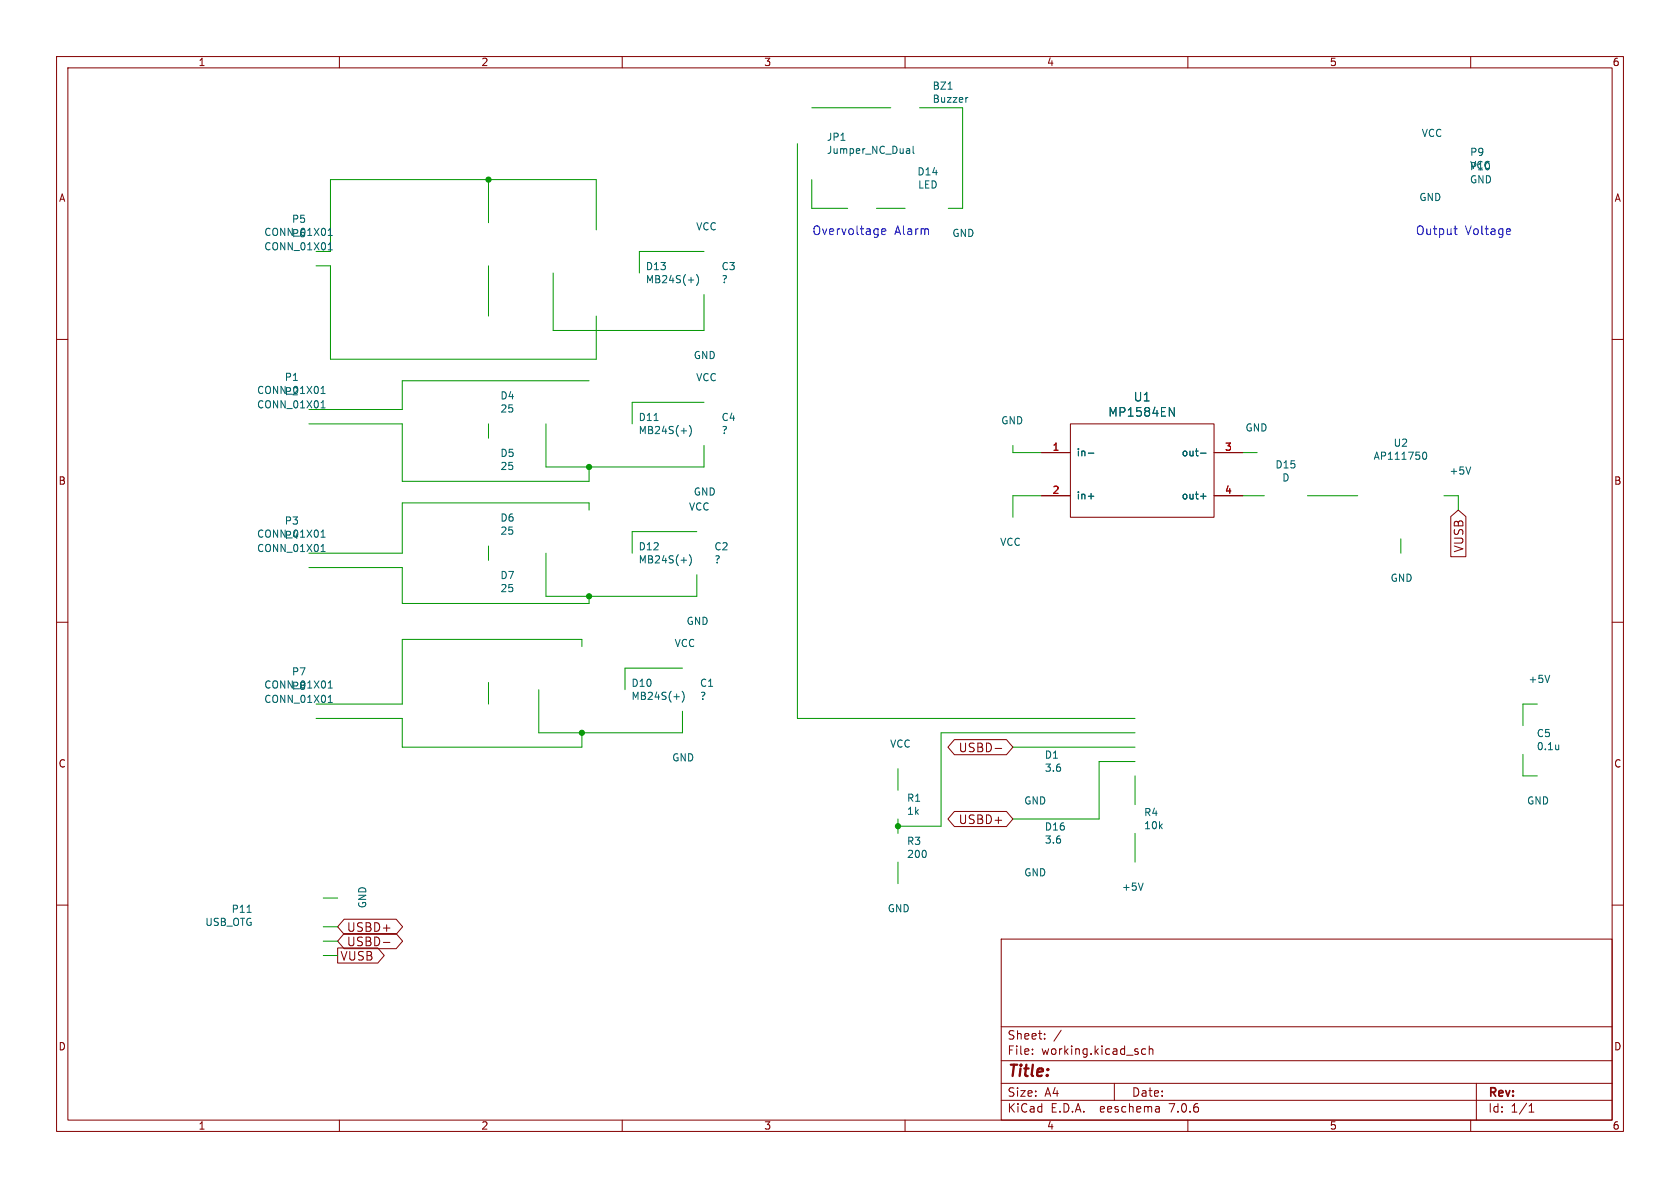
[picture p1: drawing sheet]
<svg xmlns="http://www.w3.org/2000/svg" width="297mm" height="210mm" viewBox="0 0 297 210" stroke-linecap="round" stroke-linejoin="round" font-family="sans-serif">
<g fill="none" stroke="#840000" stroke-width=".18">
<path d="M10 10h277v190h-277zM12 12h273v186h-273zM60 10v2M110 10v2M160 10v2M210 10v2M260 10v2M10 60h2M285 60h2M189.2 74.9h25.4v16.5h-25.4zM184.1 80h5.1M184.1 87.6h5.1"/>
<path d="M214.6 80h5.1M214.6 87.6h5.1M256.5 91.3l1.3-1.1 1.3 1.1v7.1h-2.6zM10 110h2M285 110h2M168.7 130.7h9.2l1.2 1.4-1.2 1.3h-9.2l-1.1-1.3zM175.9 132.3h1.2M10 160h2M168.7 143.4h9.2l1.2 1.4-1.2 1.3h-9.2l-1.1-1.3zM285 160h2M59.7 167.6h7.1l1.1 1.3-1.1 1.3h-7.1zM60.8 162.5h9.2l1.2 1.3-1.2 1.4h-9.2l-1.1-1.4z"/>
<path d="M60.8 165h9.2l1.2 1.4-1.2 1.3h-9.2l-1.1-1.3zM67.8 166.6h1.1M177 166h108v32h-108zM60 198v2M110 198v2M160 198v2M177 194.5h108M177 191.5h108M177 187.5h108M177 181.5h108M182.5 186.3v.1M182.5 185.5v.1"/>
<path d="M184.7 183.6v.1M184.7 182.8v.1M187.6 182.1l-1.3 2M197 191.5v3M202.5 185.5l-.4-.1-.3 .3v.4l.2 .2h.5M203.2 185.5l.2-.1 .3 .1 .1 .9M203.2 184.9v1.5M204.9 195.7l.1 .9M205 196.5l-.2 .1M205 196h-.2M210 198v2M260 198v2"/>
<path d="M261 191.5v6.5M270.3 196.6h.9M270.3 195.5l.4-.4v1.5"/>
</g>
<g fill="none" stroke="#006464" stroke-width=".18">
<path d="M167.6 15.8h.7M171.1 17.2l-.2 .1M160.6 26.3l.2 .2v.6M160.8 27.1h-.4M160.8 26.6h-.4M161.4 25.9v1l.2 .2M58 41.6h.8M58 44.2h.8M58.1 40.7l.3-.3v1.2M58.1 43.2l.3-.3v1.3M121.7 49.5h.9M123.1 48.5a1.46 1.46 0 0 1 0 2"/>
<path d="M56.8 69.6h.7M56.8 72.1h.7M56.9 68.6l.2-.3v1.3M56.9 71.1l.2-.3v1.3M115.6 74.3h.8M120.4 76.2h1M121.9 75.2a1.46 1.46 0 0 1 0 1.9M206.7 72l.9 1.6v-1.6M56.8 95h.7M56.8 97.5h.7M56.9 94l.2-.3v1.3M56.9 96.5l.2-.3v1.3"/>
<path d="M120.4 99h1M121.9 98.1a1.46 1.46 0 0 1 0 1.9M192.4 80.1h1M192.4 87.7h1M212.2 80.1h1M212.2 87.7h1M251.6 80.2l.2-.3a.68 .68 0 0 1 .4 .7 .68 .68 0 0 1-.4 .6l-.2-.2M260 82.5l-.4 1.3M274 119.4l-.4 1.2M58 121.6h.8M58 124.2h.8M58.1 120.7l.3-.3v1.2"/>
<path d="M58.1 123.2l.3-.3v1.3M119.1 123.2h1M120.6 122.2a1.46 1.46 0 0 1 0 1.9M275.6 131.7v.8M275.6 132.4l-.1 .1M202.1 156.1l-.4 1.3M43.7 161.3h.7"/>
</g>
<path d="M155.9 41l.7-.2-.1-.3-.4-.1-.2 .3v.7h.6M257 40.4h.6M257.3 41.2l.3 .3M266.5 40.4l.5 .1 .1 .3-.8 .2M267 41.4l-.5 .1" fill="none" stroke="#0000c2" stroke-width=".18"/>
<g fill="none" stroke="#009600" stroke-width=".18">
<path d="M143.5 19.1h14M162.6 19.1h7.6v17.7h-2.6M86.4 31.8v7.6M141 25.4v101.6h59.7M143.5 31.8v5h6.4M154.9 36.8h5.1M55.9 47h2.5v16.5h47v-7.6M86.4 47v8.9M97.8 48.3v10.1h26.7v-6.3M105.4 40.6v-8.8h-47v12.7h-2.5M124.5 44.5h-11.5v3.8M54.6 74.9h16.5v10.2h33v-2.5"/>
<path d="M86.4 74.9v2.6M96.5 74.9v7.7h28v-3.9M104.1 67.3h-33v5.1h-16.5M124.5 71.1h-12.7v3.8M179.1 78.7v1.3h5M86.4 96.5v2.6M96.5 97.8v7.6h26.7v-3.8M104.1 90.2v-1.3h-33v8.9h-16.5M123.2 94h-11.4v3.8M184.1 87.6h-5v3.8M219.7 87.6h3.8M219.7 80h2.5"/>
<path d="M231.1 87.6h8.9M247.6 95.3v2.5M255.3 87.6h2.5v2.6M54.6 100.3h16.5v6.4h33v-1.3M102.9 114.3v-1.3h-31.8v11.5h-15.2M120.6 118.1h-10.1v3.8M55.9 127h15.2v5.1h31.8v-2.6M86.4 120.7v3.8M95.2 121.9v7.6h25.4v-3.8M158.7 135.9v3.8M179.1 132.1h21.6M200.7 129.5h-34.3v16.6h-7.7"/>
<path d="M200.7 134.6h-6.4v10.2h-15.2M200.7 137.2v5M269.2 133.4v3.8h2.6M271.8 124.5h-2.6v3.8M57.1 158.8h2.6M158.7 144.8v2.5M158.7 152.4v3.8M200.7 147.3v5.1M57.1 163.8h2.6M57.1 168.9h2.6M57.1 166.4h2.6"/>
</g>
<g fill="#009600" stroke="#009600" stroke-width=".18">
<circle cx="104.1" cy="82.6" r=".46"/>
<circle cx="86.4" cy="31.8" r=".46"/>
<circle cx="102.9" cy="129.5" r=".46"/>
<circle cx="158.7" cy="146.1" r=".46"/>
<circle cx="104.1" cy="105.4" r=".46"/>
</g>
<text font-size="2.8" fill="#840000" x="178" y="190.9">Title:</text>
<g font-size="2.1" fill="#0000c2">
<text x="143.5" y="41.7">Overvoltage</text>
<text x="158.1" y="41.7">Alarm</text>
<text x="250.2" y="41.7">Output</text>
<text x="259" y="41.7">Voltage</text>
</g>
<g font-size="2.1" fill="#006464">
<text x="200.3" y="71.2">U1</text>
<text x="195.8" y="73.9">MP1584EN</text>
</g>
<g font-size="2.1" fill="#840000">
<text x="258.9" y="97.7" transform="rotate(-90 258.9 97.7)">VUSB</text>
<text x="169.4" y="133.2">USBD-</text>
<text x="169.4" y="145.9">USBD+</text>
<text x="61.2" y="164.9">USBD+</text>
<text x="61.2" y="167.5">USBD-</text>
<text x="60.1" y="170">VUSB</text>
<text x="178" y="184">Sheet:</text>
<text x="178" y="186.7">File:</text>
<text x="184.1" y="186.7">working.kicad_sch</text>
<text x="178" y="196.9">KiCad</text>
<text x="178" y="194.1">Size:</text>
<text x="184.7" y="194.1">A4</text>
<text x="185.7" y="196.9">E.D.A.</text>
<text x="194.6" y="196.9">eeschema</text>
<text x="200" y="194.1">Date:</text>
<text x="207" y="196.9">7.0.6</text>
<text x="263" y="194.3">Rev:</text>
<text x="263" y="196.9">Id:</text>
<text x="267.1" y="196.9">1/1</text>
</g>
<g font-size="1.8" fill="#840000">
<text x="35" y="11.9">1</text>
<text x="85" y="11.9">2</text>
<text x="135" y="11.9">3</text>
<text x="185" y="11.9">4</text>
<text x="235" y="11.9">5</text>
<text x="285" y="11.9">6</text>
<text x="10.3" y="35.9">A</text>
<text x="285.3" y="35.9">A</text>
<text x="10.3" y="85.9">B</text>
<text x="285.3" y="85.9">B</text>
<text x="10.3" y="135.9">C</text>
<text x="285.3" y="135.9">C</text>
<text x="10.3" y="185.9">D</text>
<text x="285.3" y="185.9">D</text>
<text x="35" y="199.9">1</text>
<text x="85" y="199.9">2</text>
<text x="135" y="199.9">3</text>
<text x="185" y="199.9">4</text>
<text x="235" y="199.9">5</text>
<text x="285" y="199.9">6</text>
</g>
<g font-size="1.8" fill="#006464">
<text x="164.8" y="16.1">BZ1</text>
<text x="164.8" y="18.4">Buzzer</text>
<text x="146.1" y="25.1">JP1</text>
<text x="146.1" y="27.4">Jumper_NC_Dual</text>
<text x="251.2" y="24.4">VCC</text>
<text x="259.8" y="27.8">P9</text>
<text x="162.1" y="31.2">D14</text>
<text x="162.2" y="33.5">LED</text>
<text x="250.8" y="35.7">GND</text>
<text x="259.8" y="30.3">P10</text>
<text x="259.8" y="32.6">GND</text>
<text x="46.6" y="41.9">CONN_01X01</text>
<text x="51.5" y="39.6">P5</text>
<text x="123" y="40.9">VCC</text>
<text x="46.6" y="44.5">CONN_01X01</text>
<text x="51.5" y="42.1">P6</text>
<text x="114.1" y="48">D13</text>
<text x="127.5" y="48">C3</text>
<text x="168.3" y="42.1">GND</text>
<text x="114.1" y="50.3">MB24S(+)</text>
<text x="127.5" y="50.3">?</text>
<text x="122.6" y="63.7">GND</text>
<text x="45.3" y="69.9">CONN_01X01</text>
<text x="50.2" y="67.5">P1</text>
<text x="50.2" y="70.1">P2</text>
<text x="88.4" y="70.8">D4</text>
<text x="123" y="67.6">VCC</text>
<text x="45.3" y="72.4">CONN_01X01</text>
<text x="88.4" y="73.1">25</text>
<text x="112.8" y="76.9">MB24S(+)</text>
<text x="112.8" y="74.6">D11</text>
<text x="127.5" y="74.6">C4</text>
<text x="127.5" y="76.9">?</text>
<text x="176.9" y="75.2">GND</text>
<text x="220.1" y="76.5">GND</text>
<text x="88.4" y="81">D5</text>
<text x="88.4" y="83.3">25</text>
<text x="190.2" y="80.9">in-</text>
<text x="208.8" y="80.9">out-</text>
<text x="225.4" y="83">D15</text>
<text x="242.7" y="81.5">AP111750</text>
<text x="246.3" y="79.2">U2</text>
<text x="122.6" y="87.8">GND</text>
<text x="190.2" y="88.5">in+</text>
<text x="208.8" y="88.5">out+</text>
<text x="226.6" y="85.3">D</text>
<text x="256.2" y="84.1">+5V</text>
<text x="45.3" y="95.3">CONN_01X01</text>
<text x="50.2" y="92.9">P3</text>
<text x="50.2" y="95.5">P4</text>
<text x="88.4" y="92.4">D6</text>
<text x="88.4" y="94.7">25</text>
<text x="121.7" y="90.4">VCC</text>
<text x="45.3" y="97.8">CONN_01X01</text>
<text x="112.8" y="99.8">MB24S(+)</text>
<text x="112.8" y="97.5">D12</text>
<text x="126.2" y="97.5">C2</text>
<text x="126.2" y="99.8">?</text>
<text x="176.7" y="96.7">VCC</text>
<text x="88.4" y="102.6">D7</text>
<text x="88.4" y="104.9">25</text>
<text x="245.7" y="103">GND</text>
<text x="121.3" y="110.7">GND</text>
<text x="51.5" y="119.6">P7</text>
<text x="119.2" y="114.6">VCC</text>
<text x="46.6" y="121.9">CONN_01X01</text>
<text x="46.6" y="124.5">CONN_01X01</text>
<text x="51.5" y="122.1">P8</text>
<text x="111.5" y="123.9">MB24S(+)</text>
<text x="111.5" y="121.6">D10</text>
<text x="123.7" y="121.6">C1</text>
<text x="123.7" y="123.9">?</text>
<text x="270.1" y="120.9">+5V</text>
<text x="271.6" y="130.5">C5</text>
<text x="118.7" y="134.8">GND</text>
<text x="157.3" y="132.4">VCC</text>
<text x="184.6" y="134.3">D1</text>
<text x="184.6" y="136.6">3.6</text>
<text x="271.6" y="132.8">0.1u</text>
<text x="160.3" y="141.9">R1</text>
<text x="181" y="142.4">GND</text>
<text x="269.9" y="142.4">GND</text>
<text x="160.3" y="149.6">R3</text>
<text x="160.3" y="144.2">1k</text>
<text x="184.6" y="147">D16</text>
<text x="184.6" y="149.3">3.6</text>
<text x="202.2" y="144.5">R4</text>
<text x="202.2" y="146.8">10k</text>
<text x="160.3" y="151.9">200</text>
<text x="181" y="155.1">GND</text>
<text x="40.9" y="161.6">P11</text>
<text x="64.9" y="160.7" transform="rotate(-90 64.9 160.7)">GND</text>
<text x="156.8" y="161.5">GND</text>
<text x="198.2" y="157.7">+5V</text>
<text x="36.2" y="163.9">USB_OTG</text>
</g>
<g font-size="1.8" fill="#a90000">
<text x="186" y="79.8">1</text>
<text x="216.5" y="79.8">3</text>
<text x="186" y="87.4">2</text>
<text x="216.5" y="87.4">4</text>
</g>
</svg>
